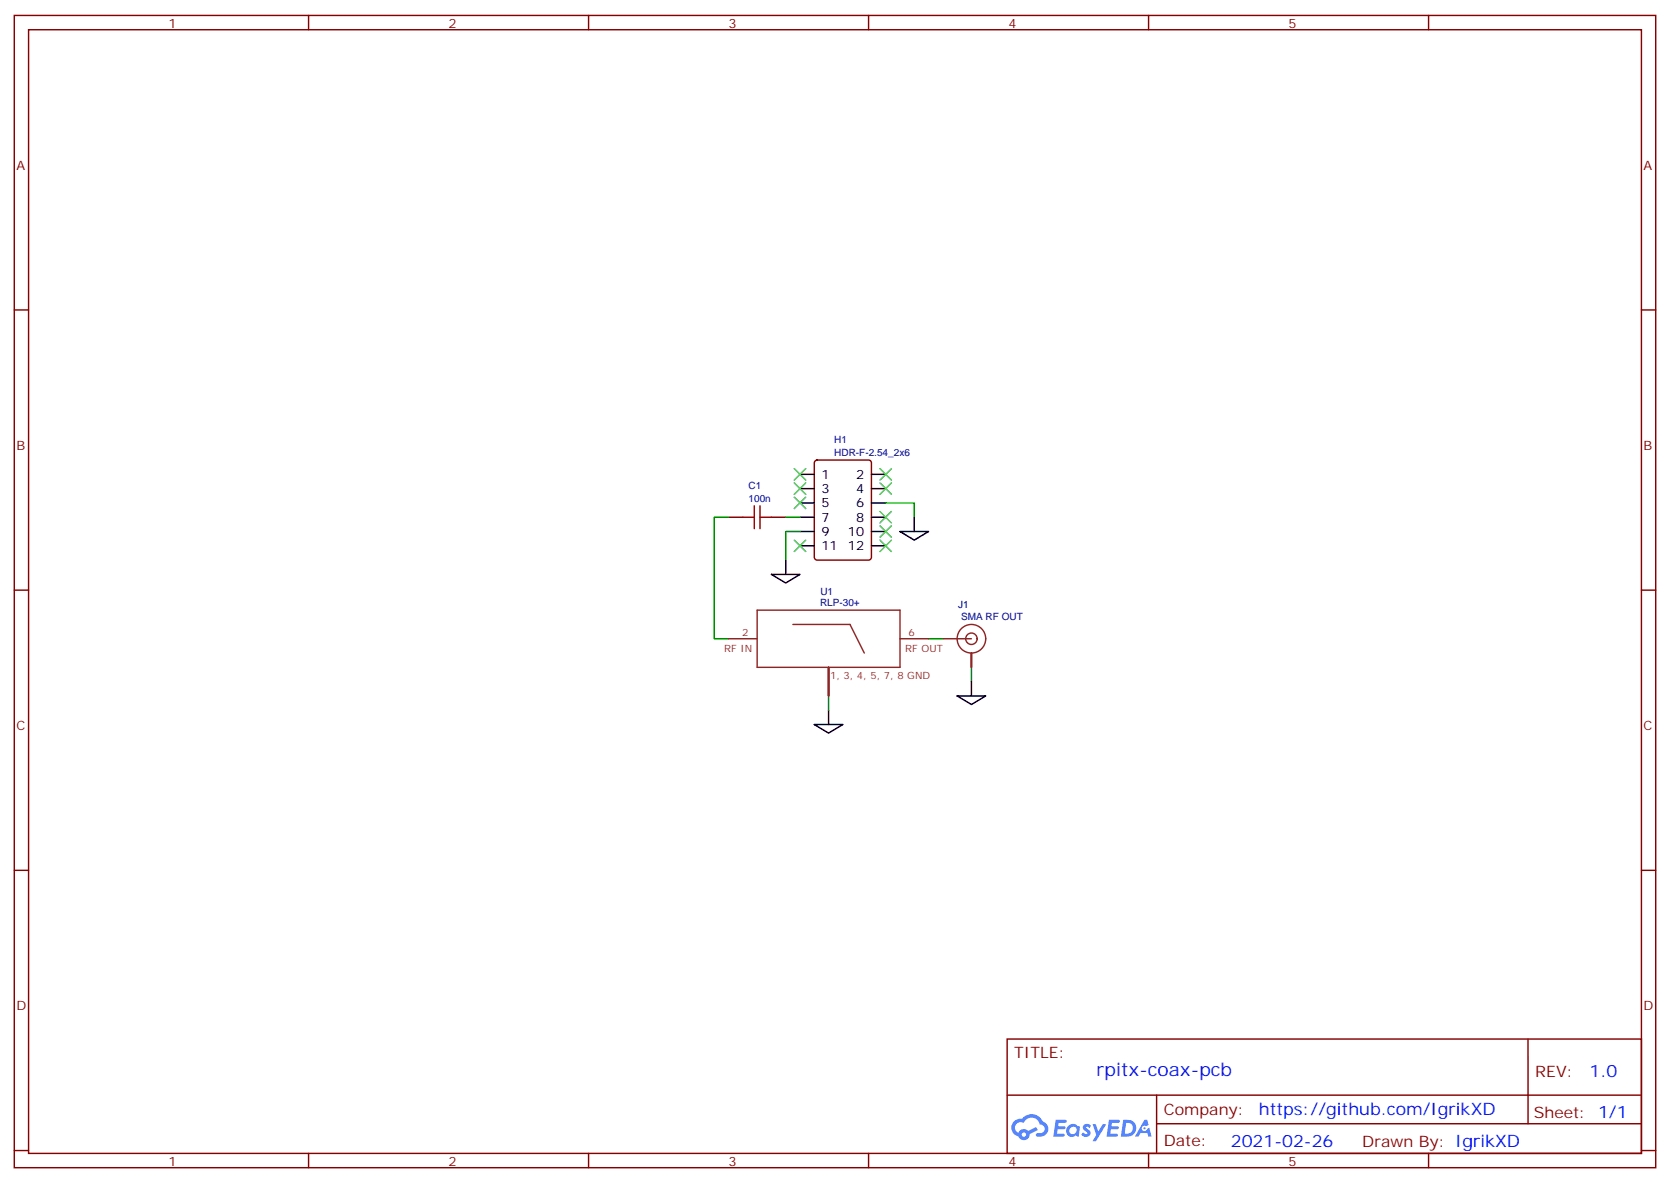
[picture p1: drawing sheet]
<svg xmlns="http://www.w3.org/2000/svg" width="412mm" height="292mm" viewBox="0 0 412 292" stroke-linecap="round" stroke-linejoin="round" font-family="sans-serif">
<g fill="none" stroke="#870000" stroke-width=".35">
<path d="M3.5 3.8h405.4v284.3h-405.4zM7.1 7.3h398.2v277.3h-398.2zM76.2 3.8v3.5M145.3 3.8v3.5M214.5 3.8v3.5M283.6 3.8v3.5M352.8 3.8v3.5M3.5 76.5h3.6M405.3 76.5h3.6M3.5 145.6h3.6M405.3 145.6h3.6M3.5 214.8h3.6"/>
<path d="M405.3 214.8h3.6M248.7 256.4h156.6v28.2h-156.6zM377.3 256.4v20.9M248.7 270.2h156.5M285.6 277.3h119.6M285.6 270.2v14.2M3.5 283.9h3.6M76.2 284.6v3.5M145.3 284.6v3.5M214.5 284.6v3.5M283.6 284.6v3.5M352.8 284.6v3.5"/>
<path d="M405.3 283.9h3.6"/>
</g>
<g fill="#5487ff">
<path d="M267.7 277.6a1.22 1.22 0 0 1 1.7 .2l-.4 .6a.47 .47 0 0 0-.3-.4 .47 .47 0 0 0-.5 .2v.1a1.3 1.3 0 0 1 1 1.7 1.39 1.39 0 0 1-2.2 0l.5-.6 .7 .5a.29 .29 0 0 0 .3-.3 .29 .29 0 0 0-.2-.3 1.04 1.04 0 0 1-.6-1.7z"/>
<path d="M260.7 276.3h2.4a.37 .37 0 0 1 .3 .4 .37 .37 0 0 1-.3 .4h-1.7l-.1 .8h1.5l.3 .4-.3 .4h-1.6l-.2 1.1h1.6a.36 .36 0 0 1 .3 .3 .36 .36 0 0 1-.3 .4h-2.5z"/>
<path d="M273.8 276.3h2.4a.37 .37 0 0 1 .4 .4 .37 .37 0 0 1-.4 .4h-1.6l-.2 .8h1.6l.3 .4-.4 .4h-1.6l-.1 1.1h1.5a.36 .36 0 0 1 .4 .3 .36 .36 0 0 1-.4 .4h-2.4z"/>
<path d="M282.6 276.3h.7l.3 1.3-.6 .3a.69 .69 0 0 0-1 .3 .69 .69 0 0 0 .4 .9 .69 .69 0 0 0 .9-.6l.5-.2 .6 2.2h-.8l-.2-.9h-1.8l-.5 .9h-.8z"/>
<path d="M269.8 277.4h.8l.6 1.8 1.1-1.8h.9l-2.6 4.2h-.8l.9-1.5z"/>
<path d="M277.4 276.3l-.6 4.2h1.3a2.11 2.11 0 0 0 2.5-2.1 2.11 2.11 0 0 0-2.5-2.1zM278.1 277.1a1.39 1.39 0 0 1 1.7 1.4 1.39 1.39 0 0 1-1.8 1.3h-.3z"/>
<path d="M263.7 277.9a1.47 1.47 0 0 0-.1 2.1 1.47 1.47 0 0 0 2.1 .2l.7 .3 .3-2.3-.2-.3h-.4a1.49 1.49 0 0 0-2.4 0zM264.4 278.3a.92 .92 0 0 1 1.5 .5 .92 .92 0 0 1-1.3 1.1 .9 .9 0 0 1-.2-1.6z"/>
<path d="M250.4 276.7a2.18 2.18 0 0 0 1.1 3.7 1.44 1.44 0 0 0 1.6 .9 1.44 1.44 0 0 0 1.2-1.4l2-1.1-.5-.7-1.9 1a1.47 1.47 0 0 0-2.4 .4 1.39 1.39 0 0 1-.7-1.9 1.39 1.39 0 0 1 2-.5 2.12 2.12 0 0 1 2.2-1.3 2.12 2.12 0 0 1 1.9 1.7 1.07 1.07 0 0 1 1.1 1 1.07 1.07 0 0 1-1 1.1h-.7a.43 .43 0 0 0-.5 .4 .43 .43 0 0 0 .4 .5 1.98 1.98 0 0 0 2.5-1.2 1.98 1.98 0 0 0-1.2-2.6 2.98 2.98 0 0 0-5.1-.6l-1.1 .1zM252.3 280a.55 .55 0 0 1 1.1 0 .55 .55 0 0 1-1.1 0z"/>
<circle cx="282.6" cy="278.4" r=".26"/>
</g>
<path d="M179.9 127.6h-3.5v30h3.5M194 127.6h3.6M197.6 131.2h-3.6v7M218.7 124.1h7.1v3.5M229.3 157.6h3.5M204.6 171.7v3.6M239.9 164.7v3.5" fill="none" stroke="#008700" stroke-width=".35"/>
<g fill="none" stroke="#000" stroke-width=".35">
<path d="M197.6 117.1h3.5M215.2 117.1h3.5M194 138.2v3.5M197.6 120.6h3.5M197.6 124.1h3.5M197.6 127.6h3.5M197.6 131.2h3.5M197.6 134.7h3.5M215.2 120.6h3.5M215.2 124.1h3.5M215.2 127.6h3.5M215.2 131.2h3.5"/>
<path d="M215.2 134.7h3.5M222.2 131.2h7.1l-3.5 2.1zM225.8 127.6v3.6M190.5 141.7h7.1l-3.6 2.2zM201.1 178.8h7l-3.5 2.1zM204.6 175.3v3.5M236.4 171.7h7l-3.5 2.1zM239.9 168.2v3.5"/>
</g>
<path d="M201.3 113.7l.5-.2h12.7a.71 .71 0 0 1 .7 .7v23.3a.76 .76 0 0 1-.7 .7h-12.7a.76 .76 0 0 1-.7-.7v-23.3zM179.9 127.6h3.5M190.5 127.6h3.5" fill="none" stroke="#870000" stroke-width=".35"/>
<path d="M183.4 127.6h2.9M186.3 124.8v5.7M187.7 124.8v5.7M187.7 127.6h2.8" fill="none" stroke="#a10000" stroke-width=".35"/>
<g fill="none" stroke="#3c3" stroke-width=".35">
<path d="M196.1 115.6l2.9 2.9M196.1 119.2l2.9 2.8M199 115.6l-2.9 2.9M199 119.2l-2.9 2.8M217.3 119.2l2.8 2.8M217.3 115.6l2.8 2.9M220.1 119.2l-2.8 2.8M220.1 115.6l-2.8 2.9M196.1 122.7l2.9 2.8M196.1 133.3l2.9 2.8M199 122.7l-2.9 2.8M199 133.3l-2.9 2.8"/>
<path d="M217.3 133.3l2.8 2.8M217.3 129.8l2.8 2.8M217.3 126.2l2.8 2.8M220.1 133.3l-2.8 2.8M220.1 129.8l-2.8 2.8M220.1 126.2l-2.8 2.8"/>
</g>
<g fill="none" stroke="#8c2424" stroke-width=".35">
<path d="M179.9 157.6h7.1M187 150.6h35.2v14.1h-35.2zM195.8 154.1h14.1l3.5 7M222.2 157.6h7.1M232.8 157.6h7.1M204.6 164.7v7M239.9 161.1v3.6"/>
<circle cx="239.9" cy="157.6" r="1.41"/>
<circle cx="239.9" cy="157.6" r="3.5"/>
</g>
<text font-size="4.6" fill="#00f" x="270.8" y="265.4">rpitx-coax-pcb</text>
<g font-size="4.2" fill="#00f">
<text x="392.5" y="265.7">1.0</text>
<text x="310.9" y="275.2">https://github.com/IgrikXD</text>
<text x="304" y="283">2021-02-26</text>
</g>
<g font-size="3.9" fill="#800">
<text x="250.5" y="261">TITLE:</text>
<text x="379.1" y="265.7">REV:</text>
<text x="287.4" y="275.2">Company:</text>
<text x="378.7" y="275.8">Sheet: 1/1</text>
<text x="287.4" y="282.9">Date:</text>
<text x="336.4" y="282.9">Drawn By: IgrikXD</text>
</g>
<g font-size="3.2" fill="#800">
<text x="41.6" y="6.8">1</text>
<text x="110.8" y="6.8">2</text>
<text x="179.9" y="6.8">3</text>
<text x="249.1" y="6.8">4</text>
<text x="318.2" y="6.8">5</text>
<text x="4.1" y="41.9">A</text>
<text x="405.9" y="41.9">A</text>
<text x="4.1" y="111.1">B</text>
<text x="405.9" y="111.1">B</text>
<text x="4.1" y="180.2">C</text>
<text x="405.9" y="180.2">C</text>
<text x="4.1" y="249.3">D</text>
<text x="405.9" y="249.3">D</text>
<text x="41.6" y="287.6">1</text>
<text x="110.8" y="287.6">2</text>
<text x="179.9" y="287.6">3</text>
<text x="249.1" y="287.6">4</text>
<text x="318.2" y="287.6">5</text>
</g>
<g font-size="3.2">
<text x="202.8" y="118.1">1</text>
<text x="211.4" y="118.1">2</text>
<text x="202.8" y="121.6">3</text>
<text x="202.8" y="125.2">5</text>
<text x="211.4" y="121.6">4</text>
<text x="211.4" y="125.2">6</text>
<text x="202.8" y="128.7">7</text>
<text x="211.4" y="128.7">8</text>
<text x="202.8" y="132.2">9</text>
<text x="202.8" y="135.7">11</text>
<text x="209.4" y="132.2">10</text>
<text x="209.4" y="135.7">12</text>
</g>
<g font-size="2.5" fill="#000080">
<text x="206" y="112.5">HDR-F-2.54_2x6</text>
<text x="206" y="109.3">H1</text>
<text x="184.9" y="123.8">100n</text>
<text x="184.9" y="120.6">C1</text>
<text x="202.5" y="149.5">RLP-30+</text>
<text x="202.6" y="146.9">U1</text>
<text x="236.6" y="150">J1</text>
<text x="237.3" y="153">SMA RF OUT</text>
</g>
<g font-size="2.5" fill="#8d2323">
<text x="178.9" y="160.8">RF IN</text>
<text x="183.3" y="156.9">2</text>
<text x="223.6" y="160.8">RF OUT</text>
<text x="224.4" y="156.9">6</text>
<text x="205" y="167.5">1, 3, 4, 5, 7, 8 GND</text>
</g>
</svg>
